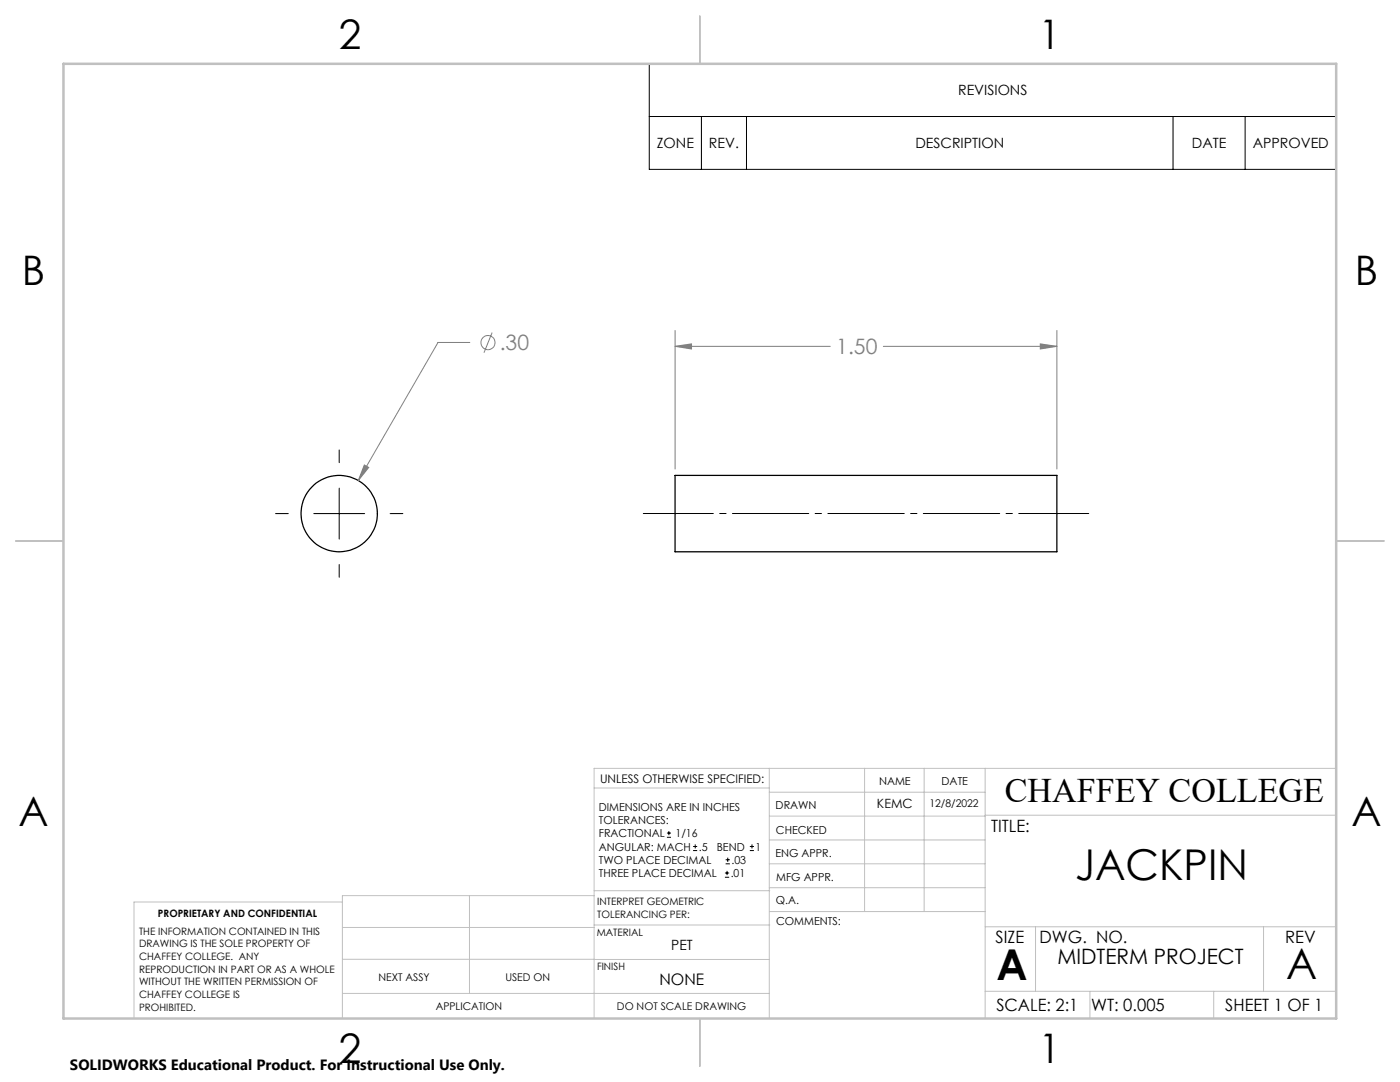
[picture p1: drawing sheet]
<svg xmlns="http://www.w3.org/2000/svg" width="279mm" height="216mm" viewBox="0 0 279 216" stroke-linecap="round" stroke-linejoin="round" font-family="sans-serif">
<g fill="none" stroke="#000" stroke-width=".25">
<path d="M134.7 94.9h76.2v15.2h-76.2z"/>
<circle cx="67.7" cy="102.5" r="7.6"/>
</g>
<g fill="none" stroke="#808080" stroke-width=".2">
<path d="M93.8 68.3h-6.4l-15.9 27.6M98.2 66.4l-1.6 4M134.7 69.1l3.3-.5v1zM134.7 65.9v27.7M134.7 69.1h31M176.3 69.1h34.6M207.6 68.6l3.3 .5-3.3 .5zM210.9 65.9v27.7M72.7 92.8l.9 .5-2.1 2.6z"/>
<circle cx="97.4" cy="68.4" r="1.42"/>
</g>
<g fill="none" stroke="#000" stroke-width=".2">
<path d="M129.6 12.7h137.1v21.1h-137.1zM129.6 23.2h137.1M140 23.2v10.6M149 23.2v10.6M234.1 23.2v10.6M248.5 23.2v10.6M67.7 89.8v2.5M67.7 97.4v10.2M55 102.5h2.5M62.6 102.5h10.2M67.7 112.6v2.6M77.9 102.5h2.5"/>
<path d="M133.1 167.1h.8M133.1 166.2h.8M133.5 165.8v.9M138.3 169.7h.8M138.3 168.9h.8M138.7 168.5v.8M144.7 175h.8M144.7 174.2h.8M144.8 172.4h.9M144.8 171.6h.9M145.1 173.8v.8M145.2 171.1v.9"/>
<path d="M149.6 169.7h.9M149.6 168.9h.9M150.1 168.5v.8"/>
</g>
<path d="M128.4 102.5h88.9" fill="none" stroke="#000" stroke-width=".2" stroke-dasharray="15.2 1.3 1.3 1.3" stroke-dashoffset="1.3"/>
<g fill="none" stroke="#c0c0c0" stroke-width=".2">
<path d="M118.6 157.2h34.9M153.5 153.3v49.9M153.5 158.1h43.1M172.5 153.3v28.6M184.4 153.3v28.6M196.6 153.3v49.9M266.7 153.3h-148.1v49.9M68.3 180h-41.6v23.2M93.7 178.7v19.5M118.6 178.7h-50.3v24.5M118.6 177.7h35M153.5 167.6h43.1"/>
<path d="M153.5 162.8h43.1M153.5 172.4h43.1M153.5 177.1h43.1M196.6 162.7h70.1M68.3 198.2h85.2M68.3 191.4l85.2 .1M68.3 185.1h50.3M118.6 184.6h35M153.6 181.9h43M196.6 197.8h70.1M196.6 184.9h70.1M206.7 184.9v12.9"/>
<path d="M217.5 197.8v5.4M242.2 197.8v5.4M252.2 184.9v12.9"/>
</g>
<path d="M139.7 3.2v9.5M3.1 107.9h9.6M266.7 107.9h9.5M139.7 203.2v9.6" fill="none" stroke="#c0c0c0" stroke-width=".25"/>
<path d="M12.7 12.7h254v190.5h-254z" fill="none" stroke="#c0c0c0" stroke-width=".5"/>
<path d="M72.7 92.8l-1.2 3.1 2.1-2.6zM207.6 68.6l3.3 .5-3.3 .5zM134.7 69.1l3.3-.5v1z" fill="#808080"/>
<g font-size="8.5">
<text x="214.6" y="175.5">JACKPIN</text>
<text x="198.9" y="195.5">A</text>
<text x="256.7" y="195.4">A</text>
</g>
<g font-size="8.1">
<text x="67.6" y="9.7">2</text>
<text x="207.3" y="9.7">1</text>
<text x="4.4" y="57">B</text>
<text x="270.4" y="57">B</text>
<text x="3.7" y="164.9">A</text>
<text x="269.7" y="164.9">A</text>
<text x="67.6" y="212.2">2</text>
<text x="207.3" y="212.2">1</text>
</g>
<text font-size="6.9" x="200.5" y="160.1">CHAFFEY COLLEGE</text>
<g font-size="4.2" fill="#808080">
<text x="99.7" y="69.9">.30</text>
<text x="166.9" y="70.7">1.50</text>
</g>
<text font-size="4.2" x="211" y="192.4">MIDTERM PROJECT</text>
<g font-size="3.4">
<text x="197.8" y="166">TITLE:</text>
<text x="198.7" y="188.1">SIZE</text>
<text x="207.5" y="188.1">DWG. NO.</text>
<text x="256.5" y="188.2">REV</text>
<text x="198.8" y="201.7">SCALE: 2:1</text>
<text x="217.7" y="201.8">WT: 0.005</text>
<text x="244.5" y="201.7">SHEET 1 OF 1</text>
</g>
<text font-size="3.2" x="131.6" y="196.6">NONE</text>
<text font-size="3" x="14" y="213.5">SOLIDWORKS Educational Product. For Instructional Use Only.</text>
<g font-size="2.8">
<text x="191.2" y="19">REVISIONS</text>
<text x="131.1" y="29.6">ZONE</text>
<text x="141.5" y="29.6">REV.</text>
<text x="182.7" y="29.6">DESCRIPTION</text>
<text x="237.9" y="29.6">DATE</text>
<text x="250" y="29.6">APPROVED</text>
<text x="134" y="189.5">PET</text>
</g>
<text font-size="2.5" x="175" y="161.3">KEMC</text>
<text font-size="2.4" x="119.8" y="156.2">UNLESS OTHERWISE SPECIFIED:</text>
<g font-size="2.2">
<text x="119.5" y="161.8">DIMENSIONS ARE IN INCHES</text>
<text x="154.8" y="161.4">DRAWN</text>
<text x="175.4" y="156.6">NAME</text>
<text x="187.9" y="156.7">DATE</text>
<text x="119.5" y="164.4">TOLERANCES:</text>
<text x="119.5" y="167.1">FRACTIONAL</text>
<text x="134.8" y="167.1">1/16</text>
<text x="154.9" y="166.3">CHECKED</text>
<text x="119.5" y="172.4">TWO PLACE DECIMAL</text>
<text x="119.5" y="169.7">ANGULAR: MACH</text>
<text x="139.5" y="169.7">.5</text>
<text x="143" y="169.7">BEND</text>
<text x="146" y="172.4">.03</text>
<text x="150.8" y="169.7">1</text>
<text x="154.8" y="171">ENG APPR.</text>
<text x="119.5" y="175">THREE PLACE DECIMAL</text>
<text x="145.8" y="175">.01</text>
<text x="154.9" y="175.7">MFG APPR.</text>
<text x="154.9" y="180.4">Q.A.</text>
<text x="154.9" y="184.6">COMMENTS:</text>
</g>
<g font-size="2.1">
<text x="185.5" y="160.9">12/8/2022</text>
<text x="75.5" y="195.7">NEXT ASSY</text>
<text x="100.9" y="195.7">USED ON</text>
<text x="86.9" y="201.5">APPLICATION</text>
<text x="123.1" y="201.6">DO NOT SCALE DRAWING</text>
</g>
<g font-size="2">
<text x="31.5" y="182.9">PROPRIETARY AND CONFIDENTIAL</text>
<text x="119.2" y="180.6">INTERPRET GEOMETRIC</text>
<text x="119.2" y="183.1">TOLERANCING PER:</text>
<text x="27.8" y="186.5">THE INFORMATION CONTAINED IN THIS</text>
<text x="27.8" y="189">DRAWING IS THE SOLE PROPERTY OF</text>
<text x="27.8" y="191.6">CHAFFEY COLLEGE. ANY</text>
<text x="119.1" y="186.7">MATERIAL</text>
<text x="27.8" y="194.1">REPRODUCTION IN PART OR AS A WHOLE</text>
<text x="27.8" y="196.6">WITHOUT THE WRITTEN PERMISSION OF</text>
<text x="119.1" y="193.5">FINISH</text>
<text x="27.8" y="199.1">CHAFFEY COLLEGE IS</text>
<text x="27.8" y="201.7">PROHIBITED.</text>
</g>
</svg>
